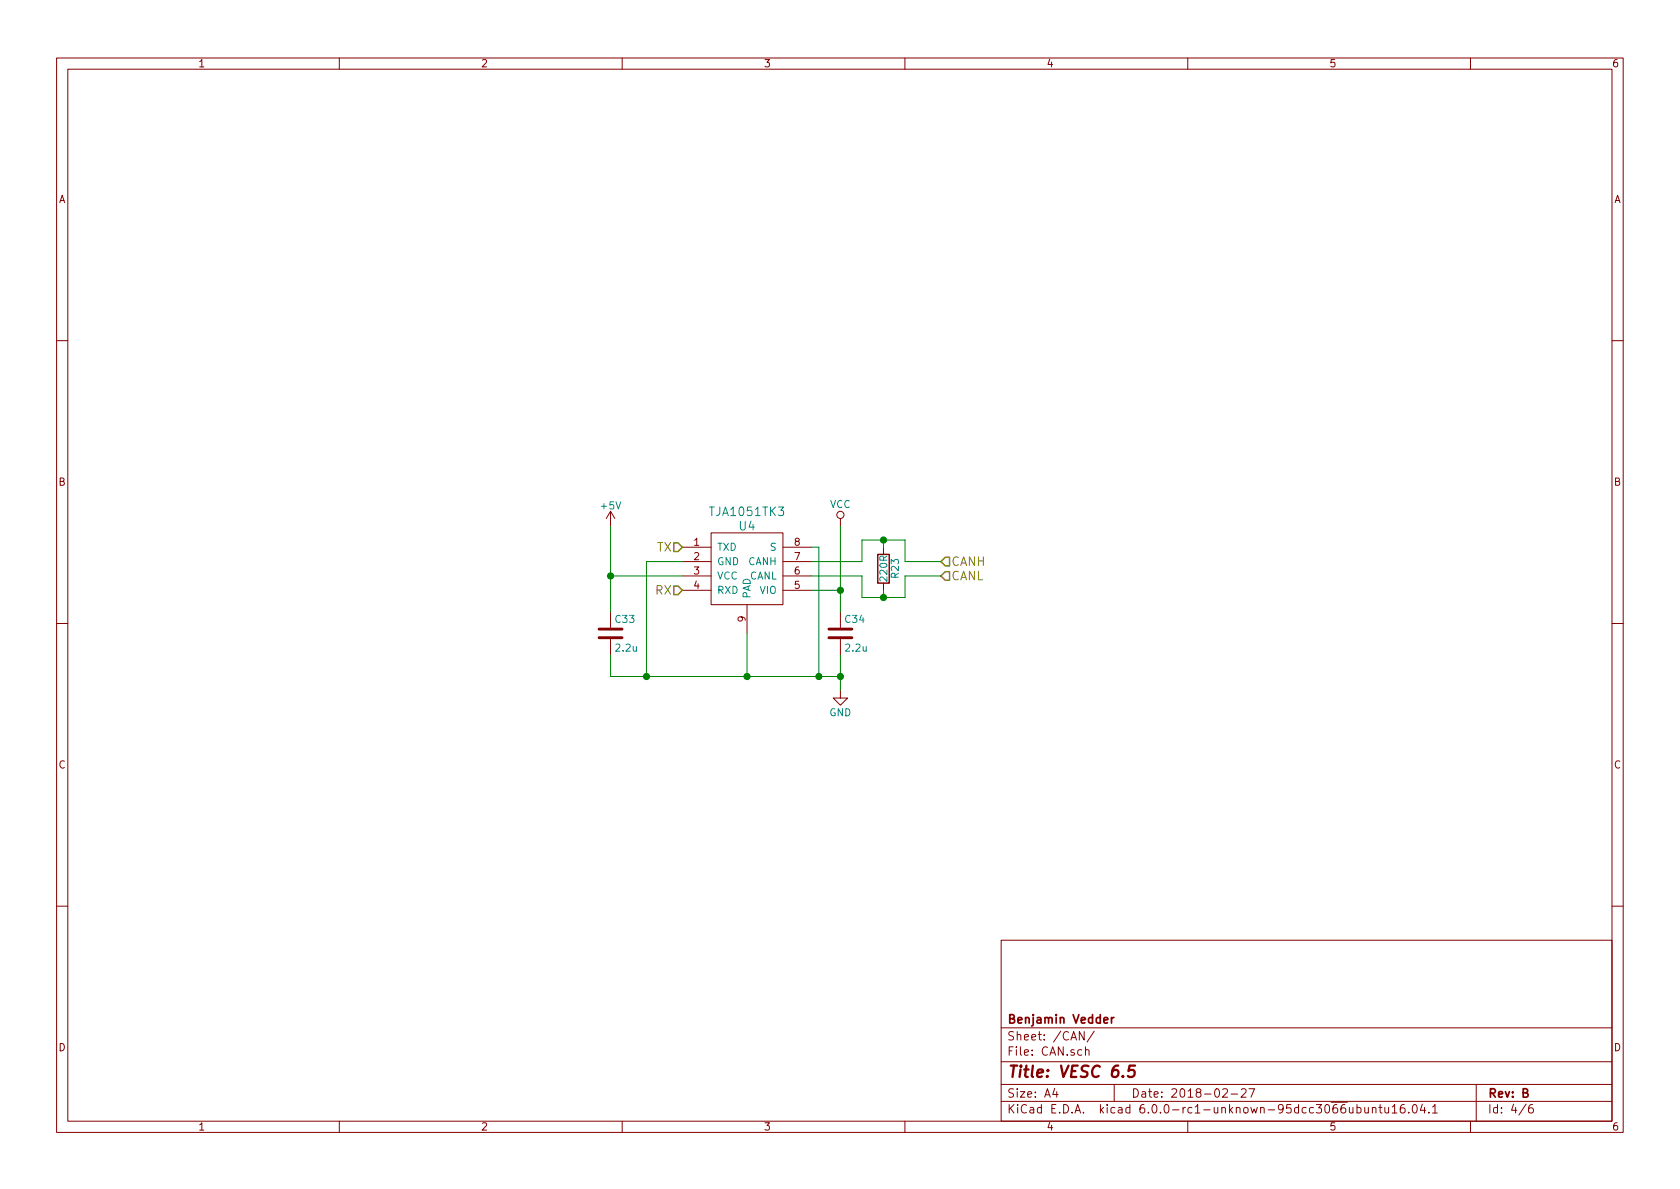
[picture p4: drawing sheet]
<svg xmlns="http://www.w3.org/2000/svg" width="297mm" height="210mm" viewBox="0 0 297 210" stroke-linecap="round" stroke-linejoin="round" font-family="sans-serif">
<g fill="none" stroke="#840000" stroke-width=".18">
<path d="M10 10.3h277v189.9h-277zM12 12.2h273v186.1h-273zM60 10.3v1.9M110 10.3v1.9M160 10.3v1.9M210 10.3v1.9M260 10.3v1.9M10 60.2h2M285 60.2h2M107.9 90.4v2.6M107.9 90.4l-.7 1.3M107.9 90.4l.8 1.3"/>
<path d="M120.6 96.8h5.1M120.6 99.3h5.1M125.7 94.2h12.7v12.7h-12.7zM138.4 96.8h5.1M138.4 99.3h5.1M148.6 91.7v1.3M156.2 96.8v1.2M10 110.3h2M107.9 108.2v2.8M107.9 113v2.8M120.6 101.8h5.1M120.6 104.4h5.1"/>
<path d="M132.1 106.9v5.1M138.4 101.8h5.1M138.4 104.4h5.1M148.6 108.2v2.8M148.6 113v2.8M156.2 103.1v1.3M285 110.3h2M148.6 122.2v1.2h1.3l-1.3 1.3-1.3-1.3h1.3M10 160.2h2M177 166.3h108v32h-108zM285 160.2h2M60 198.3v1.9"/>
<path d="M110 198.3v1.9M160 198.3v1.9M177 194.8h108M177 191.8h108M177 187.8h108M177 181.8h108M186.5 192.5l-.4 1h1M186.8 193v1M191.7 182.4v1.5l-.9-1.5v1.5M191.9 185.7h.1a.37 .37 0 0 1 .6 .1v.8M191.9 185.1v1.5M193.5 182.3l-1.3 2"/>
<path d="M197 191.8v3M210 198.3v1.9M216.2 192.7l.2-.2h.4l.2 .5-.9 1h.9M217.7 193.5h1.1M219.5 192.7l.2-.2h.3l.3 .2v.3v.2l-.9 .8h.9M220.8 192.5h1l-.6 1.5M238.6 195.8l.1 .9 .3 .1 .2-.1M239.2 195.8v1M239.9 195.9l.5-.1 .2 .3v.6l-.2 .1-.5-.1M239.9 195.3v1.5M241.3 195.8l.1 .9 .3 .1 .2-.1M241.9 195.8v1"/>
<path d="M242.6 196l.3-.2 .3 .1 .1 .9M242.6 195.8v1M243.8 195.8h.6M244 195.3v1.3l.4 .2M244.9 195.8v.8a.39 .39 0 0 0 .6 .1M245.5 195.8v1M246.2 195.8l.4-.5v1.5M246.2 196.8h.8M248.3 195.3a.59 .59 0 0 0-.7 .7v.7l.3 .1 .5-.1v-.5l-.1-.2-.4-.1-.3 .3M249.1 196.7v.1M249.9 195.5l.2-.2a.81 .81 0 0 1 .6 .6 .81 .81 0 0 1-.3 .8l-.2 .1a.79 .79 0 0 1-.3-1.3zM251.5 195.2l-.4 1.1h1"/>
<path d="M251.9 195.8v1M252.6 196.7v.1M253.3 195.8l.4-.5v1.5M253.3 196.8h.8M260 198.3v1.9M261 191.8v6.5M269.8 195.2l-1.2 2M271 195.3a.62 .62 0 0 0-.7 .7v.7l.3 .1 .4-.1 .1-.5-.1-.2-.4-.1-.3 .3"/>
<circle cx="148.6" cy="91.1" r=".63"/>
</g>
<path d="M200.7 188.4h-1l-.2 1 .3-.2 .7 .1 .1 .3-.1 .7-.3 .1h-.5l-.3-.1" fill="none" stroke="#840000" stroke-width=".41"/>
<path d="M196.5 179.9v1M197 179.9l-.5 .3M195.2 180.4l.7-.1-.1-.3-.4-.1-.2 .2v.7h.6" fill="none" stroke="#840000" stroke-width=".3"/>
<path d="M105.9 112.8h4.1M105.9 111.2h4.1M146.6 112.8h4M146.6 111.2h4" fill="none" stroke="#840000" stroke-width=".51"/>
<path d="M119.1 96h.8l.7 .8-.7 .7h-.8zM167.1 98.5h.8v1.6h-.8l-.7-.8zM119.1 103.6h.8l.7 .8-.7 .8h-.8zM167.1 101.1h.8v1.5h-.8l-.7-.8z" fill="none" stroke="#848400" stroke-width=".25"/>
<g fill="none" stroke="#008400" stroke-width=".18">
<path d="M107.9 93v15.2M120.6 99.3h-6.3v20.3M143.5 99.3h8.9v-3.8h7.6v3.8h6.4M143.5 96.8h1.3v22.8M148.6 93v15.2M156.2 95.5v1.3M107.9 101.8h12.7M107.9 115.8v3.8h40.7M132.1 112v7.6M143.5 104.4h5.1M143.5 101.8h8.9v3.9h7.6v-3.9h6.4M148.6 115.8v6.4"/>
<path d="M156.2 104.4v1.3"/>
</g>
<path d="M155.2 98h2v5.1h-2z" fill="none" stroke="#840000" stroke-width=".25"/>
<g fill="#008400" stroke="#008400" stroke-width=".25">
<circle cx="156.2" cy="95.5" r=".51"/>
<circle cx="156.2" cy="105.7" r=".51"/>
<circle cx="114.3" cy="119.6" r=".51"/>
<circle cx="108" cy="101.8" r=".51"/>
<circle cx="148.6" cy="119.6" r=".51"/>
<circle cx="148.6" cy="104.4" r=".51"/>
<circle cx="144.8" cy="119.6" r=".51"/>
<circle cx="132.1" cy="119.6" r=".51"/>
</g>
<text font-size="2.8" fill="#840000" x="178" y="190.5">Title: VESC 6.5</text>
<g font-size="2.1" fill="#008484">
<text x="125.7" y="91.3">TJA1051TK3</text>
<text x="130.7" y="93.8">U4</text>
</g>
<g font-size="2.1" fill="#848400">
<text x="116.2" y="97.5">TX</text>
<text x="168.1" y="100.1">CANH</text>
<text x="115.9" y="105.2">RX</text>
<text x="168.1" y="102.6">CANL</text>
</g>
<g font-size="2.1" fill="#840000">
<text x="178" y="184">Sheet: /CAN/</text>
<text x="178" y="181">Benjamin Vedder</text>
<text x="178" y="186.7">File: CAN.sch</text>
<text x="178" y="196.9">KiCad E.D.A. kicad 6.0.0-rc1-unknown-95dcc3066ubuntu16.04.1</text>
<text x="178" y="194.1">Size: A4</text>
<text x="200" y="194.1">Date: 2018-02-27</text>
<text x="263" y="194.1">Rev: B</text>
<text x="263" y="196.9">Id: 4/6</text>
</g>
<g font-size="1.8" fill="#840000">
<text x="35" y="11.9">1</text>
<text x="85" y="11.9">2</text>
<text x="135" y="11.9">3</text>
<text x="185" y="11.9">4</text>
<text x="235" y="11.9">5</text>
<text x="285" y="11.9">6</text>
<text x="10.4" y="35.9">A</text>
<text x="285.4" y="35.9">A</text>
<text x="10.4" y="85.9">B</text>
<text x="285.4" y="85.9">B</text>
<text x="122.7" y="96.5">1</text>
<text x="122.7" y="99.1">2</text>
<text x="122.7" y="101.6">3</text>
<text x="140.5" y="101.6">6</text>
<text x="140.5" y="99.1">7</text>
<text x="140.5" y="96.5">8</text>
<text x="122.7" y="104.1">4</text>
<text x="140.5" y="104.1">5</text>
<text x="131.8" y="110" transform="rotate(-90 131.8 110)">9</text>
<text x="10.4" y="135.9">C</text>
<text x="285.4" y="135.9">C</text>
<text x="10.4" y="185.9">D</text>
<text x="285.4" y="185.9">D</text>
<text x="35" y="199.9">1</text>
<text x="85" y="199.9">2</text>
<text x="135" y="199.9">3</text>
<text x="185" y="199.9">4</text>
<text x="235" y="199.9">5</text>
<text x="285" y="199.9">6</text>
</g>
<g font-size="1.8" fill="#008484">
<text x="146.7" y="89.8">VCC</text>
<text x="106.3" y="90.1">+5V</text>
<text x="126.7" y="97.4">TXD</text>
<text x="126.7" y="99.9">GND</text>
<text x="132.3" y="99.9">CANH</text>
<text x="136.2" y="97.4">S</text>
<text x="126.7" y="102.5">VCC</text>
<text x="126.7" y="105">RXD</text>
<text x="132.5" y="102.5">CANL</text>
<text x="132.7" y="105.9" transform="rotate(-90 132.7 105.9)">PAD</text>
<text x="134.4" y="105">VIO</text>
<text x="156.9" y="102.7" transform="rotate(-90 156.9 102.7)">220R</text>
<text x="158.9" y="102.2" transform="rotate(-90 158.9 102.2)">R23</text>
<text x="108.9" y="110.2">C33</text>
<text x="149.5" y="110.2">C34</text>
<text x="109" y="115.2">2.2u</text>
<text x="149.6" y="115.2">2.2u</text>
<text x="146.6" y="126.7">GND</text>
</g>
</svg>
